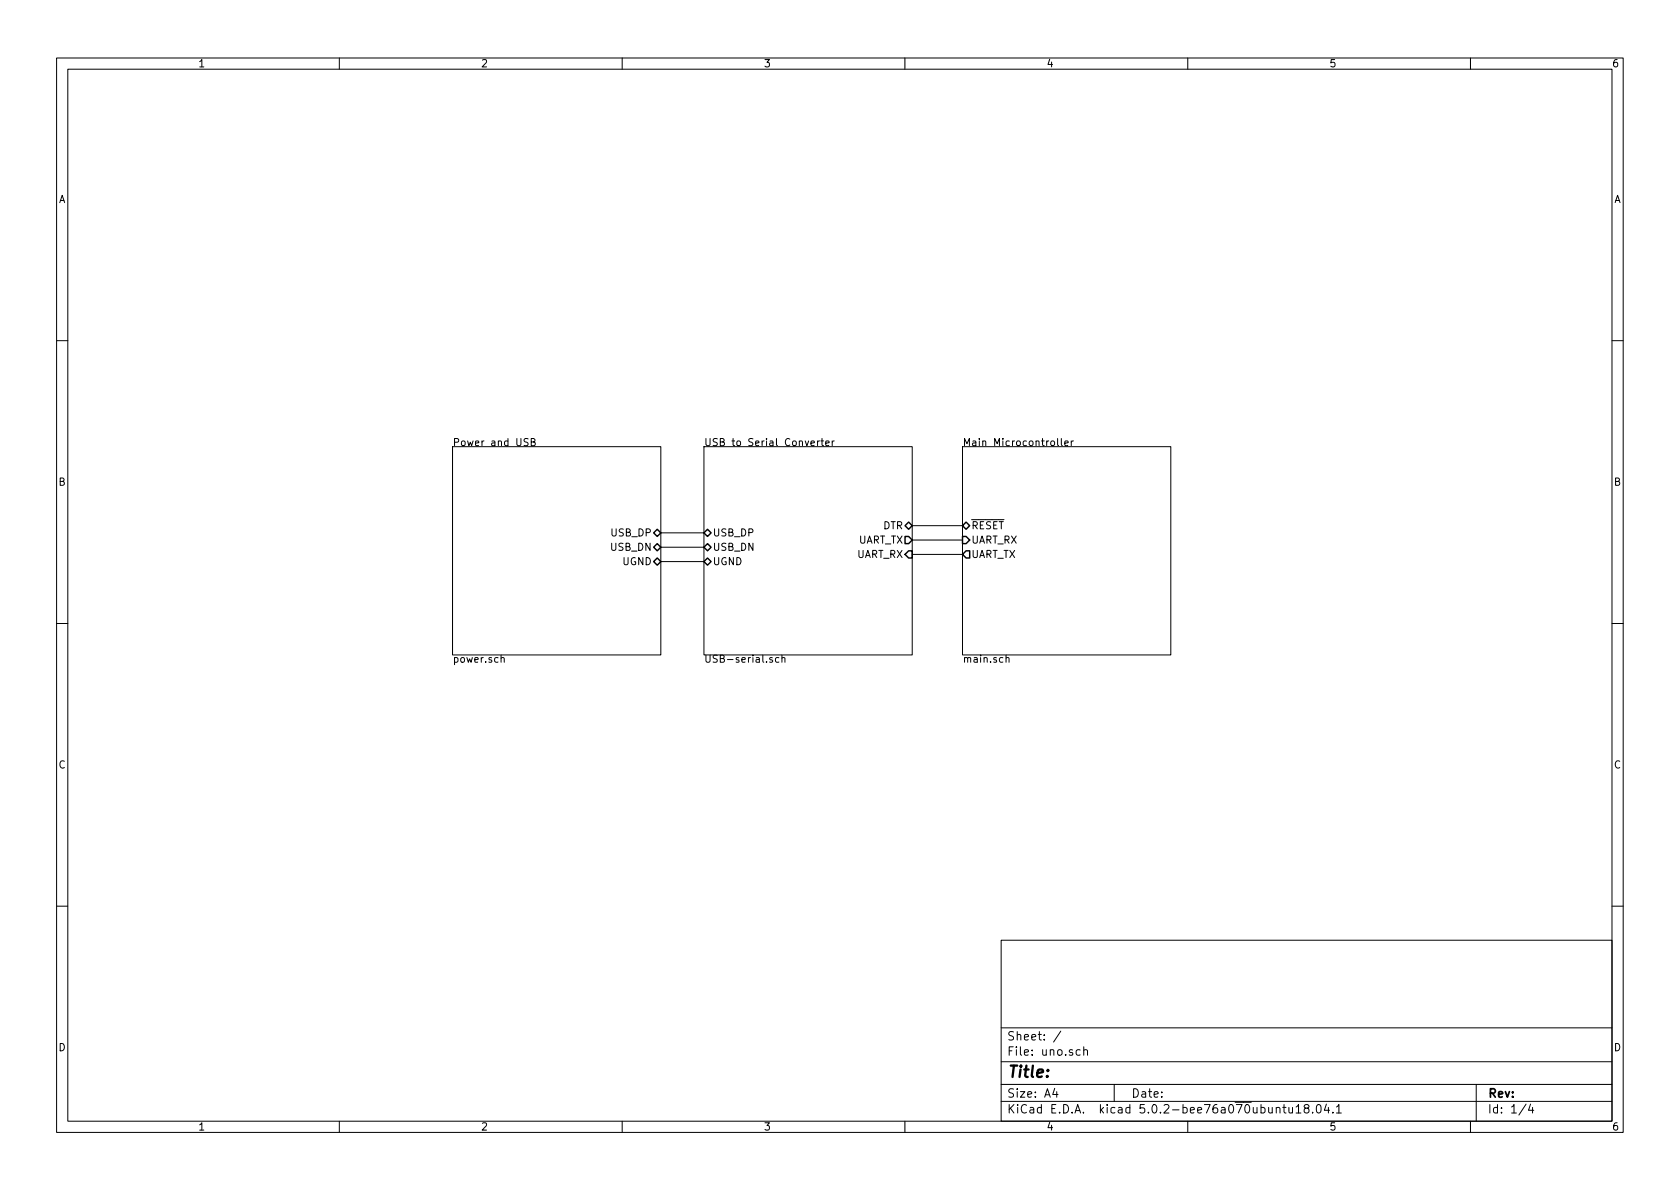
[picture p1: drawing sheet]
EESchema Schematic File Version 4
LIBS:uno-cache
EELAYER 26 0
EELAYER END
$Descr A4 11693 8268
encoding utf-8
Sheet 1 4
Title ""
Date ""
Rev ""
Comp ""
Comment1 ""
Comment2 ""
Comment3 ""
Comment4 ""
$EndDescr
$Sheet
S 3150 3100 1450 1450
U 5DD86677
F0 "Power and USB" 50
F1 "power.sch" 50
F2 "USB_DP" B R 4600 3700 50 
F3 "USB_DN" B R 4600 3800 50 
F4 "UGND" B R 4600 3900 50 
$EndSheet
$Sheet
S 4900 3100 1450 1450
U 5DDA482C
F0 "USB to Serial Converter" 50
F1 "USB-serial.sch" 50
F2 "USB_DP" B L 4900 3700 50 
F3 "USB_DN" B L 4900 3800 50 
F4 "UGND" B L 4900 3900 50 
F5 "DTR" B R 6350 3650 50 
F6 "UART_TX" O R 6350 3750 50 
F7 "UART_RX" I R 6350 3850 50 
$EndSheet
$Sheet
S 6700 3100 1450 1450
U 5DDA4A02
F0 "Main Microcontroller" 50
F1 "main.sch" 50
F2 "~RESET" B L 6700 3650 50 
F3 "UART_TX" O L 6700 3850 50 
F4 "UART_RX" I L 6700 3750 50 
$EndSheet
Wire Wire Line
	4900 3700 4600 3700
Wire Wire Line
	4600 3800 4900 3800
Wire Wire Line
	4600 3900 4900 3900
Wire Wire Line
	6700 3650 6350 3650
Wire Wire Line
	6350 3750 6700 3750
Wire Wire Line
	6700 3850 6350 3850
$EndSCHEMATC
